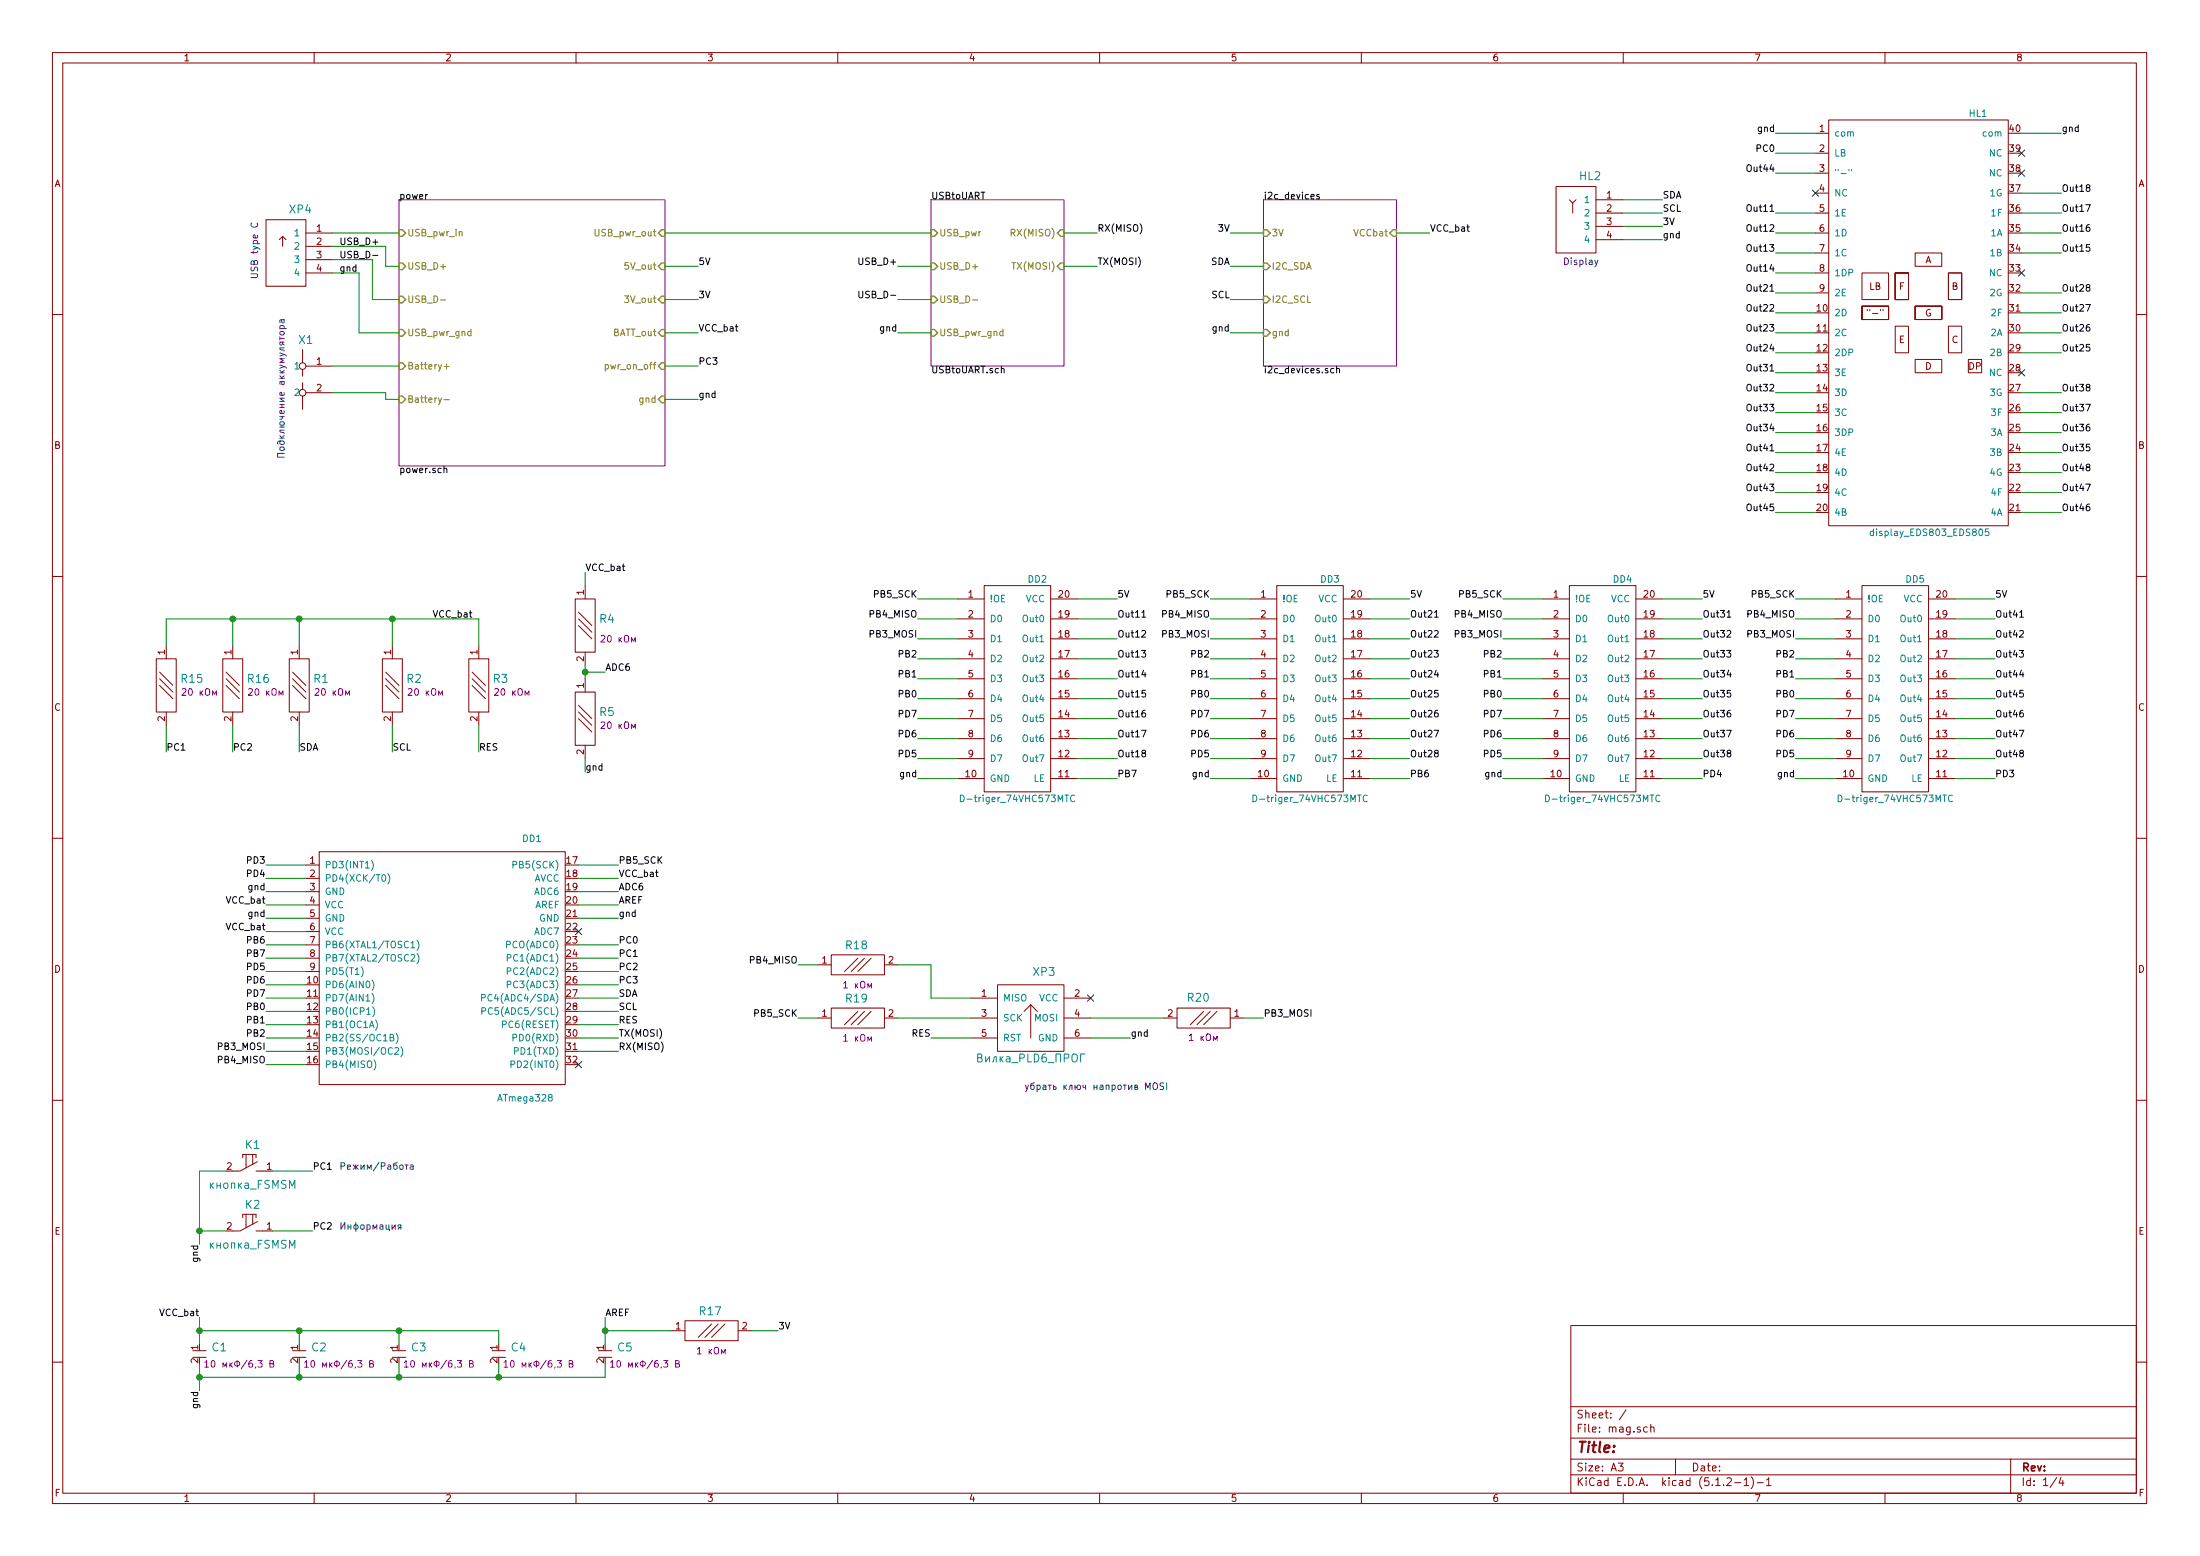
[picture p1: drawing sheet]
EESchema Schematic File Version 4
LIBS:mag-cache
EELAYER 30 0
EELAYER END
$Descr A3 16535 11693
encoding utf-8
Sheet 1 4
Title ""
Date ""
Rev ""
Comp ""
Comment1 ""
Comment2 ""
Comment3 ""
Comment4 ""
$EndDescr
$Comp
L mag-rescue:ATmega8A-AU-elements DD1
U 1 1
P 2400 6500
F 0 "DD1" H 4000 6700 50  0000 C CNN
F 1 "ATmega328" H 3950 4750 50  0000 C CNN
F 2 "N_DD:микросхема_ATMEGA-8-161AU" H 2400 6500 50  0001 C CNN
F 3 "" H 2400 6500 50  0001 C CNN
	1    2400 6500
	1    0    0    -1  
$EndComp
$Comp
L mag-rescue:Резистор_0,065Вт-elements R2
U 1 1
P 2950 5150
F 0 "R2" V 2897 5253 60  0000 L CNN
F 1 "Резистор_0,065Вт" V 3003 5253 60  0001 L CNN
F 2 "N_RLC:Конденсатор_SMD_0603" H 2950 5150 60  0001 C CNN
F 3 "" H 2950 5150 60  0001 C CNN
F 4 "20 кОм" V 3000 5400 50  0000 C CNN "Номинал"
F 5 "R101" H 2950 5150 50  0001 C CNN "УГО"
	1    2950 5150
	0    1    1    0   
$EndComp
$Comp
L mag-rescue:Резистор_0,065Вт-elements R1
U 1 1
P 2250 5150
F 0 "R1" V 2197 5253 60  0000 L CNN
F 1 "Резистор_0,065Вт" V 2303 5253 60  0001 L CNN
F 2 "N_RLC:Конденсатор_SMD_0603" H 2250 5150 60  0001 C CNN
F 3 "" H 2250 5150 60  0001 C CNN
F 4 "20 кОм" V 2300 5400 50  0000 C CNN "Номинал"
F 5 "R101" H 2250 5150 50  0001 C CNN "УГО"
	1    2250 5150
	0    1    1    0   
$EndComp
Wire Wire Line
	4350 7500 4650 7500
Wire Wire Line
	4350 7600 4650 7600
Text Label 4650 7500 0    50   ~ 0
SDA
Text Label 4650 7600 0    50   ~ 0
SCL
$Comp
L mag-rescue:Вилка_PLD6_ПРОГ-elements XP3
U 1 1
P 7750 7650
F 0 "XP3" H 7850 8000 60  0000 C CNN
F 1 "Вилка_PLD6_ПРОГ" H 7750 7350 60  0000 C CNN
F 2 "N_X:Вилка_PLD6_вертикальная" H 7750 7650 60  0001 C CNN
F 3 "" H 7750 7650 60  0001 C CNN
	1    7750 7650
	1    0    0    -1  
$EndComp
Wire Wire Line
	2250 4850 2250 4650
Wire Wire Line
	2250 4650 2950 4650
Wire Wire Line
	2950 4650 2950 4850
Wire Wire Line
	2250 5450 2250 5650
Wire Wire Line
	2950 5450 2950 5650
Text Label 2250 5650 0    50   ~ 0
SDA
Text Label 2950 5650 0    50   ~ 0
SCL
Wire Wire Line
	2300 7900 2000 7900
Wire Wire Line
	2300 8000 2000 8000
Text Label 2000 7900 2    50   ~ 0
PB3_MOSI
Text Label 2000 8000 2    50   ~ 0
PB4_MISO
Wire Wire Line
	7300 7500 7000 7500
Text Label 9500 7650 0    50   ~ 0
PB3_MOSI
Text Label 6000 7250 2    50   ~ 0
PB4_MISO
Wire Wire Line
	8500 7800 8200 7800
Text Label 8500 7800 0    50   ~ 0
gnd
Wire Wire Line
	4650 6500 4350 6500
Text Label 4650 6500 0    50   ~ 0
PB5_SCK
Text Label 6000 7650 2    50   ~ 0
PB5_SCK
Wire Wire Line
	4350 7700 4650 7700
Text Label 4650 7700 0    50   ~ 0
RES
Wire Wire Line
	7000 7800 7300 7800
Text Label 3600 5650 0    50   ~ 0
RES
$Comp
L mag-rescue:D-triger_8bit-elements DD2
U 1 1
P 7400 4500
F 0 "DD2" H 7800 4650 50  0000 C CNN
F 1 "D-triger_74VHC573MTC" H 7650 3000 50  0000 C CNN
F 2 "N_DD:SSOP-20" H 7400 4500 50  0001 C CNN
F 3 "" H 7400 4500 50  0001 C CNN
	1    7400 4500
	1    0    0    -1  
$EndComp
Wire Wire Line
	2300 7100 2000 7100
Wire Wire Line
	2300 7200 2000 7200
Wire Wire Line
	2300 7300 2000 7300
Wire Wire Line
	2300 7400 2000 7400
Text Label 2000 7300 2    50   ~ 0
PD5
Text Label 2000 7400 2    50   ~ 0
PD6
Wire Wire Line
	2300 7500 2000 7500
Text Label 2000 7500 2    50   ~ 0
PD7
Wire Wire Line
	2300 7600 2000 7600
Wire Wire Line
	2300 7700 2000 7700
Text Label 2000 7600 2    50   ~ 0
PB0
Text Label 2000 7700 2    50   ~ 0
PB1
Wire Wire Line
	2300 7800 2000 7800
Text Label 2000 7800 2    50   ~ 0
PB2
Wire Wire Line
	7200 4650 6900 4650
Wire Wire Line
	7200 4800 6900 4800
Wire Wire Line
	7200 4950 6900 4950
Wire Wire Line
	7200 5100 6900 5100
Wire Wire Line
	7200 5250 6900 5250
Wire Wire Line
	7200 5400 6900 5400
Wire Wire Line
	7200 5550 6900 5550
Wire Wire Line
	7200 5700 6900 5700
Wire Wire Line
	2300 6700 2000 6700
Text Label 2000 6700 2    50   ~ 0
gnd
Wire Wire Line
	2300 6900 2000 6900
Text Label 2000 6900 2    50   ~ 0
gnd
Wire Wire Line
	2300 6800 2000 6800
Wire Wire Line
	2300 7000 2000 7000
Wire Wire Line
	7200 5850 6900 5850
Wire Wire Line
	8400 4500 8100 4500
Wire Wire Line
	7200 4500 6900 4500
Wire Wire Line
	12200 1500 12500 1500
Wire Wire Line
	12200 1600 12500 1600
Text Label 12500 1500 0    50   ~ 0
SDA
Text Label 12500 1600 0    50   ~ 0
SCL
Wire Wire Line
	12200 1700 12500 1700
Wire Wire Line
	12500 1800 12200 1800
$Comp
L mag-rescue:Розетка_PBS4-elements HL2
U 1 1
P 11700 1400
F 0 "HL2" H 11956 1481 60  0000 C CNN
F 1 "oled_0.91_128x32" H 11875 825 60  0001 C CNN
F 2 "N_VD_HL:oled_0.91_128x32" H 11700 1400 60  0001 C CNN
F 3 "" H 11700 1400 60  0001 C CNN
	1    11700 1400
	1    0    0    -1  
$EndComp
$Comp
L mag-rescue:D-triger_8bit-elements DD3
U 1 1
P 9600 4500
F 0 "DD3" H 10000 4650 50  0000 C CNN
F 1 "D-triger_74VHC573MTC" H 9850 3000 50  0000 C CNN
F 2 "N_DD:SSOP-20" H 9600 4500 50  0001 C CNN
F 3 "" H 9600 4500 50  0001 C CNN
	1    9600 4500
	1    0    0    -1  
$EndComp
Wire Wire Line
	9400 4650 9100 4650
Wire Wire Line
	9400 4800 9100 4800
Wire Wire Line
	9400 4950 9100 4950
Wire Wire Line
	9400 5100 9100 5100
Wire Wire Line
	9400 5250 9100 5250
Wire Wire Line
	9400 5400 9100 5400
Wire Wire Line
	9400 5550 9100 5550
Wire Wire Line
	9400 5700 9100 5700
Wire Wire Line
	9400 5850 9100 5850
Wire Wire Line
	10600 4500 10300 4500
Wire Wire Line
	9400 4500 9100 4500
$Comp
L mag-rescue:D-triger_8bit-elements DD4
U 1 1
P 11800 4500
F 0 "DD4" H 12200 4650 50  0000 C CNN
F 1 "D-triger_74VHC573MTC" H 12050 3000 50  0000 C CNN
F 2 "N_DD:SSOP-20" H 11800 4500 50  0001 C CNN
F 3 "" H 11800 4500 50  0001 C CNN
	1    11800 4500
	1    0    0    -1  
$EndComp
Wire Wire Line
	11600 4650 11300 4650
Wire Wire Line
	11600 4800 11300 4800
Wire Wire Line
	11600 4950 11300 4950
Wire Wire Line
	11600 5100 11300 5100
Wire Wire Line
	11600 5250 11300 5250
Wire Wire Line
	11600 5400 11300 5400
Wire Wire Line
	11600 5550 11300 5550
Wire Wire Line
	11600 5700 11300 5700
Wire Wire Line
	11600 5850 11300 5850
Wire Wire Line
	12800 4500 12500 4500
Wire Wire Line
	11600 4500 11300 4500
$Comp
L mag-rescue:D-triger_8bit-elements DD5
U 1 1
P 14000 4500
F 0 "DD5" H 14400 4650 50  0000 C CNN
F 1 "D-triger_74VHC573MTC" H 14250 3000 50  0000 C CNN
F 2 "N_DD:SSOP-20" H 14000 4500 50  0001 C CNN
F 3 "" H 14000 4500 50  0001 C CNN
	1    14000 4500
	1    0    0    -1  
$EndComp
Wire Wire Line
	13800 4650 13500 4650
Wire Wire Line
	13800 4800 13500 4800
Wire Wire Line
	13800 4950 13500 4950
Wire Wire Line
	13800 5100 13500 5100
Wire Wire Line
	13800 5250 13500 5250
Wire Wire Line
	13800 5400 13500 5400
Wire Wire Line
	13800 5550 13500 5550
Wire Wire Line
	13800 5700 13500 5700
Wire Wire Line
	13800 5850 13500 5850
Wire Wire Line
	15000 4500 14700 4500
Wire Wire Line
	13800 4500 13500 4500
Text Notes 11750 2000 0    50   ~ 0
Display
$Comp
L mag-rescue:display_EDS803_EDS805-elements HL1
U 1 1
P 13750 1000
F 0 "HL1" H 14800 1150 50  0000 L CNN
F 1 "display_EDS803_EDS805" H 14050 -2000 50  0000 L CNN
F 2 "N_VD_HL:display_EDS803_805" H 13750 1000 50  0001 C CNN
F 3 "" H 13750 1000 50  0001 C CNN
	1    13750 1000
	1    0    0    -1  
$EndComp
Wire Wire Line
	13650 1000 13350 1000
Wire Wire Line
	15500 1000 15200 1000
NoConn ~ 15200 1150
NoConn ~ 15200 1300
NoConn ~ 13650 1450
NoConn ~ 15200 2050
NoConn ~ 15200 2800
Wire Wire Line
	8400 4650 8100 4650
Text Label 8400 4650 0    50   ~ 0
Out11
Wire Wire Line
	8400 4800 8100 4800
Text Label 8400 4800 0    50   ~ 0
Out12
Wire Wire Line
	8400 4950 8100 4950
Text Label 8400 4950 0    50   ~ 0
Out13
Wire Wire Line
	8400 5100 8100 5100
Text Label 8400 5100 0    50   ~ 0
Out14
Wire Wire Line
	8400 5250 8100 5250
Text Label 8400 5250 0    50   ~ 0
Out15
Wire Wire Line
	8400 5400 8100 5400
Text Label 8400 5400 0    50   ~ 0
Out16
Wire Wire Line
	8400 5550 8100 5550
Text Label 8400 5550 0    50   ~ 0
Out17
Wire Wire Line
	8400 5700 8100 5700
Text Label 8400 5700 0    50   ~ 0
Out18
Wire Wire Line
	10600 4650 10300 4650
Text Label 10600 4650 0    50   ~ 0
Out21
Wire Wire Line
	10600 4800 10300 4800
Text Label 10600 4800 0    50   ~ 0
Out22
Wire Wire Line
	10600 4950 10300 4950
Text Label 10600 4950 0    50   ~ 0
Out23
Wire Wire Line
	10600 5100 10300 5100
Text Label 10600 5100 0    50   ~ 0
Out24
Wire Wire Line
	10600 5250 10300 5250
Text Label 10600 5250 0    50   ~ 0
Out25
Wire Wire Line
	10600 5400 10300 5400
Text Label 10600 5400 0    50   ~ 0
Out26
Wire Wire Line
	10600 5550 10300 5550
Text Label 10600 5550 0    50   ~ 0
Out27
Wire Wire Line
	10600 5700 10300 5700
Text Label 10600 5700 0    50   ~ 0
Out28
Wire Wire Line
	12800 4650 12500 4650
Text Label 12800 4650 0    50   ~ 0
Out31
Wire Wire Line
	12800 4800 12500 4800
Text Label 12800 4800 0    50   ~ 0
Out32
Wire Wire Line
	12800 4950 12500 4950
Text Label 12800 4950 0    50   ~ 0
Out33
Wire Wire Line
	12800 5100 12500 5100
Text Label 12800 5100 0    50   ~ 0
Out34
Wire Wire Line
	12800 5250 12500 5250
Text Label 12800 5250 0    50   ~ 0
Out35
Wire Wire Line
	12800 5400 12500 5400
Text Label 12800 5400 0    50   ~ 0
Out36
Wire Wire Line
	12800 5550 12500 5550
Text Label 12800 5550 0    50   ~ 0
Out37
Wire Wire Line
	12800 5700 12500 5700
Text Label 12800 5700 0    50   ~ 0
Out38
Wire Wire Line
	15000 4650 14700 4650
Text Label 15000 4650 0    50   ~ 0
Out41
Wire Wire Line
	15000 4800 14700 4800
Text Label 15000 4800 0    50   ~ 0
Out42
Wire Wire Line
	15000 4950 14700 4950
Text Label 15000 4950 0    50   ~ 0
Out43
Wire Wire Line
	15000 5100 14700 5100
Text Label 15000 5100 0    50   ~ 0
Out44
Wire Wire Line
	15000 5250 14700 5250
Text Label 15000 5250 0    50   ~ 0
Out45
Wire Wire Line
	15000 5400 14700 5400
Text Label 15000 5400 0    50   ~ 0
Out46
Wire Wire Line
	15000 5550 14700 5550
Text Label 15000 5550 0    50   ~ 0
Out47
Wire Wire Line
	15000 5700 14700 5700
Text Label 15000 5700 0    50   ~ 0
Out48
Wire Wire Line
	13650 1600 13350 1600
Text Label 13350 1600 2    50   ~ 0
Out11
Text Label 13350 1750 2    50   ~ 0
Out12
Text Label 13350 1900 2    50   ~ 0
Out13
Text Label 13350 2050 2    50   ~ 0
Out14
Text Label 15500 1900 0    50   ~ 0
Out15
Text Label 15500 1750 0    50   ~ 0
Out16
Text Label 15500 1600 0    50   ~ 0
Out17
Text Label 15500 1450 0    50   ~ 0
Out18
Wire Wire Line
	13650 1750 13350 1750
Wire Wire Line
	13650 1900 13350 1900
Wire Wire Line
	13650 2050 13350 2050
Wire Wire Line
	13650 2200 13350 2200
Wire Wire Line
	13650 2350 13350 2350
Wire Wire Line
	13650 2500 13350 2500
Wire Wire Line
	13650 2650 13350 2650
Wire Wire Line
	13650 2800 13350 2800
Wire Wire Line
	13650 2950 13350 2950
Wire Wire Line
	13650 3100 13350 3100
Wire Wire Line
	13650 3250 13350 3250
Wire Wire Line
	13650 3400 13350 3400
Wire Wire Line
	13650 3550 13350 3550
Wire Wire Line
	13650 3700 13350 3700
Wire Wire Line
	13650 3850 13350 3850
Wire Wire Line
	15500 2950 15200 2950
Wire Wire Line
	15500 3100 15200 3100
Wire Wire Line
	15500 3250 15200 3250
Wire Wire Line
	15500 3400 15200 3400
Wire Wire Line
	15500 3550 15200 3550
Wire Wire Line
	15500 3700 15200 3700
Wire Wire Line
	15500 3850 15200 3850
Wire Wire Line
	15500 2200 15200 2200
Wire Wire Line
	15500 2350 15200 2350
Wire Wire Line
	15500 2500 15200 2500
Wire Wire Line
	15500 2650 15200 2650
Wire Wire Line
	15500 1750 15200 1750
Wire Wire Line
	15500 1900 15200 1900
Wire Wire Line
	15500 1450 15200 1450
Wire Wire Line
	15500 1600 15200 1600
Text Label 13350 2350 2    50   ~ 0
Out22
Text Label 13350 2650 2    50   ~ 0
Out24
Text Label 15500 2500 0    50   ~ 0
Out26
Text Label 15500 2200 0    50   ~ 0
Out28
Text Label 13350 2800 2    50   ~ 0
Out31
Text Label 13350 3100 2    50   ~ 0
Out33
Text Label 15500 3400 0    50   ~ 0
Out35
Text Label 15500 3100 0    50   ~ 0
Out37
Text Label 13350 2950 2    50   ~ 0
Out32
Text Label 13350 3250 2    50   ~ 0
Out34
Text Label 15500 3250 0    50   ~ 0
Out36
Text Label 15500 2950 0    50   ~ 0
Out38
Text Label 13350 3400 2    50   ~ 0
Out41
Text Label 13350 3700 2    50   ~ 0
Out43
Text Label 13350 3850 2    50   ~ 0
Out45
Text Label 15500 3700 0    50   ~ 0
Out47
Text Label 13350 3550 2    50   ~ 0
Out42
Text Label 13350 1300 2    50   ~ 0
Out44
Text Label 15500 3850 0    50   ~ 0
Out46
Text Label 15500 3550 0    50   ~ 0
Out48
Wire Wire Line
	13350 1300 13650 1300
Text Label 4650 7100 0    50   ~ 0
PC0
Wire Wire Line
	4650 7300 4350 7300
Wire Wire Line
	4650 7200 4350 7200
Wire Wire Line
	4650 7100 4350 7100
Text Label 4650 7200 0    50   ~ 0
PC1
Text Label 4650 7300 0    50   ~ 0
PC2
Wire Wire Line
	15000 5850 14700 5850
Wire Wire Line
	12800 5850 12500 5850
Wire Wire Line
	10600 5850 10300 5850
Wire Wire Line
	8400 5850 8100 5850
$Comp
L mag-rescue:кнопка-elements K1
U 1 1
P 2050 8800
F 0 "K1" H 1900 9000 60  0000 C CNN
F 1 "кнопка_FSMSM" H 1900 8700 60  0000 C CNN
F 2 "N_X:Кнопка_FSMSM" H 1925 8850 60  0001 C CNN
F 3 "" H 1925 8850 60  0001 C CNN
	1    2050 8800
	1    0    0    -1  
$EndComp
$Comp
L mag-rescue:кнопка-elements K2
U 1 1
P 2050 9250
F 0 "K2" H 1900 9450 60  0000 C CNN
F 1 "кнопка_FSMSM" H 1900 9150 60  0000 C CNN
F 2 "N_X:Кнопка_FSMSM" H 1925 9300 60  0001 C CNN
F 3 "" H 1925 9300 60  0001 C CNN
	1    2050 9250
	1    0    0    -1  
$EndComp
Wire Wire Line
	1700 8800 1500 8800
Wire Wire Line
	1500 8800 1500 9250
Wire Wire Line
	1500 9250 1700 9250
Wire Wire Line
	2300 6500 2000 6500
Wire Wire Line
	2300 6600 2000 6600
Text Label 2000 6500 2    50   ~ 0
PD3
Text Label 2000 6600 2    50   ~ 0
PD4
Wire Wire Line
	1500 9250 1500 9350
Connection ~ 1500 9250
Wire Wire Line
	2050 8800 2350 8800
Wire Wire Line
	2050 9250 2350 9250
Text Notes 2550 8800 0    50   ~ 0
Режим/Работа
Text Notes 2550 9250 0    50   ~ 0
Информация
Text Label 4650 6800 0    50   ~ 0
AREF
Wire Wire Line
	4650 6800 4350 6800
$Comp
L mag-rescue:Резистор_0,065Вт-elements R3
U 1 1
P 3600 5150
F 0 "R3" V 3547 5253 60  0000 L CNN
F 1 "Резистор_0,065Вт" V 3653 5253 60  0001 L CNN
F 2 "N_RLC:Конденсатор_SMD_0603" H 3600 5150 60  0001 C CNN
F 3 "" H 3600 5150 60  0001 C CNN
F 4 "20 кОм" V 3650 5400 50  0000 C CNN "Номинал"
F 5 "R101" H 3600 5150 50  0001 C CNN "УГО"
	1    3600 5150
	0    1    1    0   
$EndComp
Wire Wire Line
	3600 4650 3600 4850
Wire Wire Line
	3600 5450 3600 5650
Wire Wire Line
	2950 4650 3600 4650
Connection ~ 2950 4650
Text Label 7000 7800 2    50   ~ 0
RES
Wire Wire Line
	4350 7800 4650 7800
Wire Wire Line
	4350 7900 4650 7900
$Comp
L mag-rescue:Резистор_0,065Вт-elements R4
U 1 1
P 4400 4700
F 0 "R4" V 4347 4803 60  0000 L CNN
F 1 "Резистор_0,065Вт" V 4453 4803 60  0001 L CNN
F 2 "N_RLC:Конденсатор_SMD_0603" H 4400 4700 60  0001 C CNN
F 3 "" H 4400 4700 60  0001 C CNN
F 4 "20 кОм" V 4500 4950 50  0000 C CNN "Номинал"
F 5 "R101" H 4400 4700 50  0001 C CNN "УГО"
	1    4400 4700
	0    1    1    0   
$EndComp
$Comp
L mag-rescue:Резистор_0,065Вт-elements R5
U 1 1
P 4400 5400
F 0 "R5" V 4347 5503 60  0000 L CNN
F 1 "Резистор_0,065Вт" V 4453 5503 60  0001 L CNN
F 2 "N_RLC:Конденсатор_SMD_0603" H 4400 5400 60  0001 C CNN
F 3 "" H 4400 5400 60  0001 C CNN
F 4 "20 кОм" V 4450 5650 50  0000 C CNN "Номинал"
F 5 "R101" H 4400 5400 50  0001 C CNN "УГО"
	1    4400 5400
	0    1    1    0   
$EndComp
Text Label 4400 4300 0    50   ~ 0
VCC_bat
Wire Wire Line
	4400 4300 4400 4400
Wire Wire Line
	4400 5700 4400 5800
Wire Wire Line
	4400 5000 4400 5050
Wire Wire Line
	4650 6700 4350 6700
Text Label 4650 6700 0    50   ~ 0
ADC6
Text Label 4550 5050 0    50   ~ 0
ADC6
Wire Wire Line
	4550 5050 4400 5050
Connection ~ 4400 5050
Wire Wire Line
	4400 5050 4400 5100
Wire Wire Line
	13350 1150 13650 1150
Wire Wire Line
	4350 6900 4650 6900
Wire Wire Line
	4350 6600 4650 6600
Text Label 13350 2200 2    50   ~ 0
Out21
Text Label 13350 2500 2    50   ~ 0
Out23
Text Label 15500 2650 0    50   ~ 0
Out25
Text Label 15500 2350 0    50   ~ 0
Out27
Text Label 6900 4800 2    50   ~ 0
PB3_MOSI
Text Label 6900 5700 2    50   ~ 0
PD5
Text Label 6900 5550 2    50   ~ 0
PD6
Text Label 6900 5400 2    50   ~ 0
PD7
Text Label 6900 5250 2    50   ~ 0
PB0
Text Label 6900 5100 2    50   ~ 0
PB1
Text Label 6900 4950 2    50   ~ 0
PB2
Text Label 6900 4650 2    50   ~ 0
PB4_MISO
Text Label 6900 4500 2    50   ~ 0
PB5_SCK
Text Label 9100 4800 2    50   ~ 0
PB3_MOSI
Text Label 9100 5700 2    50   ~ 0
PD5
Text Label 9100 5550 2    50   ~ 0
PD6
Text Label 9100 5400 2    50   ~ 0
PD7
Text Label 9100 5250 2    50   ~ 0
PB0
Text Label 9100 5100 2    50   ~ 0
PB1
Text Label 9100 4950 2    50   ~ 0
PB2
Text Label 9100 4650 2    50   ~ 0
PB4_MISO
Text Label 9100 4500 2    50   ~ 0
PB5_SCK
Text Label 11300 4800 2    50   ~ 0
PB3_MOSI
Text Label 11300 5700 2    50   ~ 0
PD5
Text Label 11300 5550 2    50   ~ 0
PD6
Text Label 11300 5400 2    50   ~ 0
PD7
Text Label 11300 5250 2    50   ~ 0
PB0
Text Label 11300 5100 2    50   ~ 0
PB1
Text Label 11300 4950 2    50   ~ 0
PB2
Text Label 11300 4650 2    50   ~ 0
PB4_MISO
Text Label 11300 4500 2    50   ~ 0
PB5_SCK
Text Label 13500 4800 2    50   ~ 0
PB3_MOSI
Text Label 13500 5700 2    50   ~ 0
PD5
Text Label 13500 5550 2    50   ~ 0
PD6
Text Label 13500 5400 2    50   ~ 0
PD7
Text Label 13500 5250 2    50   ~ 0
PB0
Text Label 13500 5100 2    50   ~ 0
PB1
Text Label 13500 4950 2    50   ~ 0
PB2
Text Label 13500 4650 2    50   ~ 0
PB4_MISO
Text Label 13500 4500 2    50   ~ 0
PB5_SCK
Text Label 13350 1150 2    50   ~ 0
PC0
Text Label 2000 7100 2    50   ~ 0
PB6
Text Label 10600 5850 0    50   ~ 0
PB6
Text Label 8400 5850 0    50   ~ 0
PB7
Text Label 2000 7200 2    50   ~ 0
PB7
Text Label 2350 8800 0    50   ~ 0
PC1
NoConn ~ 4350 7000
Text Label 15000 5850 0    50   ~ 0
PD3
Text Label 12800 5850 0    50   ~ 0
PD4
Text Label 2350 9250 0    50   ~ 0
PC2
$Sheet
S 3000 1500 2000 2000
U 5D924959
F0 "power" 50
F1 "power.sch" 50
F2 "USB_pwr_in" I L 3000 1750 50 
F3 "USB_pwr_gnd" I L 3000 2500 50 
F4 "USB_D+" I L 3000 2000 50 
F5 "USB_D-" I L 3000 2250 50 
F6 "Battery+" I L 3000 2750 50 
F7 "Battery-" I L 3000 3000 50 
F8 "3V_out" I R 5000 2250 50 
F9 "gnd" I R 5000 3000 50 
F10 "BATT_out" I R 5000 2500 50 
F11 "5V_out" I R 5000 2000 50 
F12 "USB_pwr_out" I R 5000 1750 50 
F13 "pwr_on_off" I R 5000 2750 50 
$EndSheet
$Comp
L mag-rescue:Вилка_PLS4-elements XP4
U 1 1
P 2000 1650
F 0 "XP4" H 2258 1731 60  0000 C CNN
F 1 "USB_female" H 2200 1075 60  0001 C CNN
F 2 "N_X:Вилка_PLS4_вертикальная" H 2000 1650 60  0001 C CNN
F 3 "" H 2000 1650 60  0001 C CNN
	1    2000 1650
	1    0    0    -1  
$EndComp
Wire Wire Line
	2500 1850 2900 1850
Wire Wire Line
	2900 1850 2900 2000
Wire Wire Line
	2900 2000 3000 2000
Wire Wire Line
	2500 1950 2800 1950
Wire Wire Line
	2800 2250 3000 2250
Wire Wire Line
	2800 1950 2800 2250
Wire Wire Line
	2500 2050 2700 2050
Wire Wire Line
	2700 2050 2700 2500
Wire Wire Line
	2700 2500 3000 2500
Wire Wire Line
	2500 1750 3000 1750
$Comp
L mag-rescue:Конденсатор_керамический-elements C1
U 1 1
P 1500 10150
AR Path="/5DA4B9C4" Ref="C1"  Part="1" 
AR Path="/5D924959/5DA4B9C4" Ref="C?"  Part="1" 
F 0 "C1" V 1472 10238 60  0000 L CNN
F 1 "Конденсатор_керамический" V 1578 10238 60  0001 L CNN
F 2 "N_RLC:Конденсатор_SMD_0603" H 1500 10150 60  0001 C CNN
F 3 "" H 1500 10150 60  0001 C CNN
F 4 "10 мкФ/6,3 В" V 1600 10450 50  0000 C CNN "Номинал"
F 5 "С111" H 1500 10150 50  0001 C CNN "УГО"
	1    1500 10150
	0    1    1    0   
$EndComp
$Comp
L mag-rescue:Конденсатор_керамический-elements C2
U 1 1
P 2250 10150
AR Path="/5DA4B9CC" Ref="C2"  Part="1" 
AR Path="/5D924959/5DA4B9CC" Ref="C?"  Part="1" 
F 0 "C2" V 2222 10238 60  0000 L CNN
F 1 "Конденсатор_керамический" V 2328 10238 60  0001 L CNN
F 2 "N_RLC:Конденсатор_SMD_0603" H 2250 10150 60  0001 C CNN
F 3 "" H 2250 10150 60  0001 C CNN
F 4 "10 мкФ/6,3 В" V 2350 10450 50  0000 C CNN "Номинал"
F 5 "С111" H 2250 10150 50  0001 C CNN "УГО"
	1    2250 10150
	0    1    1    0   
$EndComp
$Comp
L mag-rescue:Конденсатор_керамический-elements C3
U 1 1
P 3000 10150
AR Path="/5DA4B9D4" Ref="C3"  Part="1" 
AR Path="/5D924959/5DA4B9D4" Ref="C?"  Part="1" 
F 0 "C3" V 2972 10238 60  0000 L CNN
F 1 "Конденсатор_керамический" V 3078 10238 60  0001 L CNN
F 2 "N_RLC:Конденсатор_SMD_0603" H 3000 10150 60  0001 C CNN
F 3 "" H 3000 10150 60  0001 C CNN
F 4 "10 мкФ/6,3 В" V 3100 10450 50  0000 C CNN "Номинал"
F 5 "С111" H 3000 10150 50  0001 C CNN "УГО"
	1    3000 10150
	0    1    1    0   
$EndComp
$Comp
L mag-rescue:Конденсатор_керамический-elements C4
U 1 1
P 3750 10150
AR Path="/5DA4B9DC" Ref="C4"  Part="1" 
AR Path="/5D924959/5DA4B9DC" Ref="C?"  Part="1" 
F 0 "C4" V 3722 10238 60  0000 L CNN
F 1 "Конденсатор_керамический" V 3828 10238 60  0001 L CNN
F 2 "N_RLC:Конденсатор_SMD_0603" H 3750 10150 60  0001 C CNN
F 3 "" H 3750 10150 60  0001 C CNN
F 4 "10 мкФ/6,3 В" V 3850 10450 50  0000 C CNN "Номинал"
F 5 "С111" H 3750 10150 50  0001 C CNN "УГО"
	1    3750 10150
	0    1    1    0   
$EndComp
Wire Wire Line
	1500 10250 1500 10350
Wire Wire Line
	1500 9900 1500 10000
Wire Wire Line
	1500 10000 2250 10000
Wire Wire Line
	2250 10000 2250 10100
Connection ~ 1500 10000
Wire Wire Line
	1500 10000 1500 10100
Wire Wire Line
	2250 10000 3000 10000
Wire Wire Line
	3000 10000 3000 10100
Connection ~ 2250 10000
Wire Wire Line
	1500 10350 2250 10350
Wire Wire Line
	2250 10350 2250 10250
Connection ~ 1500 10350
Wire Wire Line
	1500 10350 1500 10450
Wire Wire Line
	2250 10350 3000 10350
Wire Wire Line
	3000 10350 3000 10250
Connection ~ 2250 10350
Wire Wire Line
	3000 10000 3750 10000
Wire Wire Line
	3750 10000 3750 10100
Connection ~ 3000 10000
Wire Wire Line
	3000 10350 3750 10350
Wire Wire Line
	3750 10350 3750 10250
Connection ~ 3000 10350
$Comp
L mag-rescue:Конденсатор_керамический-elements C5
U 1 1
P 4550 10150
AR Path="/5DA4B9FC" Ref="C5"  Part="1" 
AR Path="/5D924959/5DA4B9FC" Ref="C?"  Part="1" 
F 0 "C5" V 4522 10238 60  0000 L CNN
F 1 "Конденсатор_керамический" V 4628 10238 60  0001 L CNN
F 2 "N_RLC:Конденсатор_SMD_0603" H 4550 10150 60  0001 C CNN
F 3 "" H 4550 10150 60  0001 C CNN
F 4 "10 мкФ/6,3 В" V 4650 10450 50  0000 C CNN "Номинал"
F 5 "С111" H 4550 10150 50  0001 C CNN "УГО"
	1    4550 10150
	0    1    1    0   
$EndComp
Wire Wire Line
	3750 10350 4550 10350
Wire Wire Line
	4550 10350 4550 10250
Connection ~ 3750 10350
Text Label 4550 9900 0    50   ~ 0
AREF
Wire Wire Line
	4550 9900 4550 10000
$Comp
L mag-rescue:Клеммник_х2-elements X1
U 1 1
P 2500 2750
F 0 "X1" H 2300 2950 60  0000 C CNN
F 1 "Клеммник_х2" H 2450 2375 60  0001 C CNN
F 2 "N_X:Вилка_PLS2_вертикальная" H 2500 2750 60  0001 C CNN
F 3 "" H 2500 2750 60  0001 C CNN
	1    2500 2750
	1    0    0    -1  
$EndComp
Wire Wire Line
	2500 2750 3000 2750
Wire Wire Line
	3000 3000 2900 3000
Wire Wire Line
	2900 3000 2900 2950
Wire Wire Line
	2900 2950 2500 2950
Text Notes 2150 3450 1    50   ~ 0
Подключение аккумулятора
Text Notes 1950 2100 1    50   ~ 0
USB type C
Text Label 2550 1850 0    50   ~ 0
USB_D+
Text Label 2550 1950 0    50   ~ 0
USB_D-
Wire Wire Line
	5000 3000 5250 3000
Text Label 5250 3000 0    50   ~ 0
gnd
$Sheet
S 7000 1500 1000 1250
U 5DB88CD1
F0 "USBtoUART" 50
F1 "USBtoUART.sch" 50
F2 "USB_pwr" I L 7000 1750 50 
F3 "USB_D+" I L 7000 2000 50 
F4 "USB_D-" I L 7000 2250 50 
F5 "USB_pwr_gnd" I L 7000 2500 50 
F6 "RX(MISO)" I R 8000 1750 50 
F7 "TX(MOSI)" I R 8000 2000 50 
$EndSheet
Text Label 2550 2050 0    50   ~ 0
gnd
Wire Wire Line
	5000 1750 7000 1750
Wire Wire Line
	7000 2000 6750 2000
Text Label 6750 2000 2    50   ~ 0
USB_D+
Wire Wire Line
	7000 2250 6750 2250
Text Label 6750 2250 2    50   ~ 0
USB_D-
Wire Wire Line
	7000 2500 6750 2500
Text Label 6750 2500 2    50   ~ 0
gnd
Wire Wire Line
	8250 1750 8000 1750
Wire Wire Line
	8250 2000 8000 2000
Text Label 8250 1750 0    50   ~ 0
RX(MISO)
Text Label 8250 2000 0    50   ~ 0
TX(MOSI)
$Sheet
S 9500 1500 1000 1250
U 5DCA4D45
F0 "i2c_devices" 50
F1 "i2c_devices.sch" 50
F2 "3V" I L 9500 1750 50 
F3 "gnd" I L 9500 2500 50 
F4 "I2C_SDA" I L 9500 2000 50 
F5 "I2C_SCL" I L 9500 2250 50 
F6 "VCCbat" I R 10500 1750 50 
$EndSheet
Wire Wire Line
	9500 1750 9250 1750
Text Label 9250 1750 2    50   ~ 0
3V
Wire Wire Line
	5000 2250 5250 2250
Text Label 5250 2250 0    50   ~ 0
3V
Wire Wire Line
	9500 2500 9250 2500
Text Label 9250 2500 2    50   ~ 0
gnd
Wire Wire Line
	9500 2000 9250 2000
Wire Wire Line
	9500 2250 9250 2250
Text Label 9250 2000 2    50   ~ 0
SDA
Text Label 9250 2250 2    50   ~ 0
SCL
$Comp
L mag-rescue:Резистор_0,065Вт-elements R16
U 1 1
P 1750 5150
F 0 "R16" V 1697 5253 60  0000 L CNN
F 1 "Резистор_0,065Вт" V 1803 5253 60  0001 L CNN
F 2 "N_RLC:Конденсатор_SMD_0603" H 1750 5150 60  0001 C CNN
F 3 "" H 1750 5150 60  0001 C CNN
F 4 "20 кОм" V 1800 5400 50  0000 C CNN "Номинал"
F 5 "R101" H 1750 5150 50  0001 C CNN "УГО"
	1    1750 5150
	0    1    1    0   
$EndComp
$Comp
L mag-rescue:Резистор_0,065Вт-elements R15
U 1 1
P 1250 5150
F 0 "R15" V 1197 5253 60  0000 L CNN
F 1 "Резистор_0,065Вт" V 1303 5253 60  0001 L CNN
F 2 "N_RLC:Конденсатор_SMD_0603" H 1250 5150 60  0001 C CNN
F 3 "" H 1250 5150 60  0001 C CNN
F 4 "20 кОм" V 1300 5400 50  0000 C CNN "Номинал"
F 5 "R101" H 1250 5150 50  0001 C CNN "УГО"
	1    1250 5150
	0    1    1    0   
$EndComp
Wire Wire Line
	2250 4650 1750 4650
Wire Wire Line
	1750 4650 1750 4850
Connection ~ 2250 4650
Wire Wire Line
	1750 4650 1250 4650
Wire Wire Line
	1250 4650 1250 4850
Connection ~ 1750 4650
Wire Wire Line
	1750 5450 1750 5650
Wire Wire Line
	1250 5450 1250 5650
Text Label 1250 5650 0    50   ~ 0
PC1
Text Label 1750 5650 0    50   ~ 0
PC2
Wire Wire Line
	5000 2500 5250 2500
Text Label 5250 2500 0    50   ~ 0
VCC_bat
Text Label 3250 4650 0    50   ~ 0
VCC_bat
$Comp
L mag-rescue:Резистор_0,065Вт-elements R17
U 1 1
P 5350 10000
AR Path="/5DA74EF5" Ref="R17"  Part="1" 
AR Path="/5D924959/5DA74EF5" Ref="R?"  Part="1" 
F 0 "R17" H 5250 10150 60  0000 L CNN
F 1 "Резистор_0,065Вт" V 5403 10103 60  0001 L CNN
F 2 "N_RLC:Конденсатор_SMD_0603" H 5350 10000 60  0001 C CNN
F 3 "" H 5350 10000 60  0001 C CNN
F 4 "1 кОм" H 5350 9850 50  0000 C CNN "Номинал"
F 5 "R203" H 5350 10000 50  0001 C CNN "УГО"
	1    5350 10000
	1    0    0    -1  
$EndComp
Wire Wire Line
	5050 10000 4550 10000
Connection ~ 4550 10000
Wire Wire Line
	4550 10000 4550 10100
Wire Wire Line
	5650 10000 5850 10000
Text Label 5850 10000 0    50   ~ 0
3V
Wire Wire Line
	5000 2000 5250 2000
Text Label 5250 2000 0    50   ~ 0
5V
Text Label 8400 4500 0    50   ~ 0
5V
Text Label 10600 4500 0    50   ~ 0
5V
Text Label 12800 4500 0    50   ~ 0
5V
Text Label 15000 4500 0    50   ~ 0
5V
NoConn ~ 8200 7500
$Comp
L mag-rescue:Резистор_0,065Вт-elements R20
U 1 1
P 9050 7650
AR Path="/5DBE5539" Ref="R20"  Part="1" 
AR Path="/5D924959/5DBE5539" Ref="R?"  Part="1" 
F 0 "R20" H 9000 7500 60  0000 L CNN
F 1 "Резистор_0,065Вт" V 9103 7753 60  0001 L CNN
F 2 "N_RLC:Конденсатор_SMD_0603" H 9050 7650 60  0001 C CNN
F 3 "" H 9050 7650 60  0001 C CNN
F 4 "1 кОм" H 9050 7800 50  0000 C CNN "Номинал"
F 5 "R203" H 9050 7650 50  0001 C CNN "УГО"
	1    9050 7650
	-1   0    0    1   
$EndComp
Wire Wire Line
	9500 7650 9350 7650
Wire Wire Line
	8200 7650 8750 7650
$Comp
L mag-rescue:Резистор_0,065Вт-elements R19
U 1 1
P 6450 7650
AR Path="/5DC136FC" Ref="R19"  Part="1" 
AR Path="/5D924959/5DC136FC" Ref="R?"  Part="1" 
F 0 "R19" H 6350 7800 60  0000 L CNN
F 1 "Резистор_0,065Вт" V 6503 7753 60  0001 L CNN
F 2 "N_RLC:Конденсатор_SMD_0603" H 6450 7650 60  0001 C CNN
F 3 "" H 6450 7650 60  0001 C CNN
F 4 "1 кОм" H 6450 7500 50  0000 C CNN "Номинал"
F 5 "R203" H 6450 7650 50  0001 C CNN "УГО"
	1    6450 7650
	1    0    0    -1  
$EndComp
$Comp
L mag-rescue:Резистор_0,065Вт-elements R18
U 1 1
P 6450 7250
AR Path="/5DC14E63" Ref="R18"  Part="1" 
AR Path="/5D924959/5DC14E63" Ref="R?"  Part="1" 
F 0 "R18" H 6350 7400 60  0000 L CNN
F 1 "Резистор_0,065Вт" V 6503 7353 60  0001 L CNN
F 2 "N_RLC:Конденсатор_SMD_0603" H 6450 7250 60  0001 C CNN
F 3 "" H 6450 7250 60  0001 C CNN
F 4 "1 кОм" H 6450 7100 50  0000 C CNN "Номинал"
F 5 "R203" H 6450 7250 50  0001 C CNN "УГО"
	1    6450 7250
	1    0    0    -1  
$EndComp
Wire Wire Line
	6150 7250 6000 7250
Wire Wire Line
	6000 7650 6150 7650
Wire Wire Line
	6750 7650 7300 7650
Wire Wire Line
	6750 7250 7000 7250
Wire Wire Line
	7000 7250 7000 7500
Text Label 4650 6600 0    50   ~ 0
VCC_bat
Text Label 2000 7000 2    50   ~ 0
VCC_bat
Text Label 2000 6800 2    50   ~ 0
VCC_bat
Text Label 1500 9900 2    50   ~ 0
VCC_bat
Text Label 1500 10450 3    50   ~ 0
gnd
Text Label 4400 5800 0    50   ~ 0
gnd
Text Label 12500 1800 0    50   ~ 0
gnd
Text Label 12500 1700 0    50   ~ 0
3V
Text Label 4650 7900 0    50   ~ 0
RX(MISO)
Text Label 4650 7800 0    50   ~ 0
TX(MOSI)
Wire Wire Line
	4650 7400 4350 7400
Text Label 4650 7400 0    50   ~ 0
PC3
Text Label 5250 2750 0    50   ~ 0
PC3
Wire Wire Line
	5000 2750 5250 2750
Text Label 4650 6900 0    50   ~ 0
gnd
Text Label 13500 5850 2    50   ~ 0
gnd
Text Label 11300 5850 2    50   ~ 0
gnd
Text Label 9100 5850 2    50   ~ 0
gnd
Text Label 6900 5850 2    50   ~ 0
gnd
Text Label 13350 1000 2    50   ~ 0
gnd
Text Label 15500 1000 0    50   ~ 0
gnd
NoConn ~ 4350 8000
Text Label 1500 9350 3    50   ~ 0
gnd
Text Label 10750 1750 0    50   ~ 0
VCC_bat
Wire Wire Line
	10500 1750 10750 1750
Text Notes 7700 8200 0    50   ~ 0
убрать ключ напротив MOSI
Text Notes 5350 10300 0    50   ~ 0
замена на 100 Ом
$EndSCHEMATC
